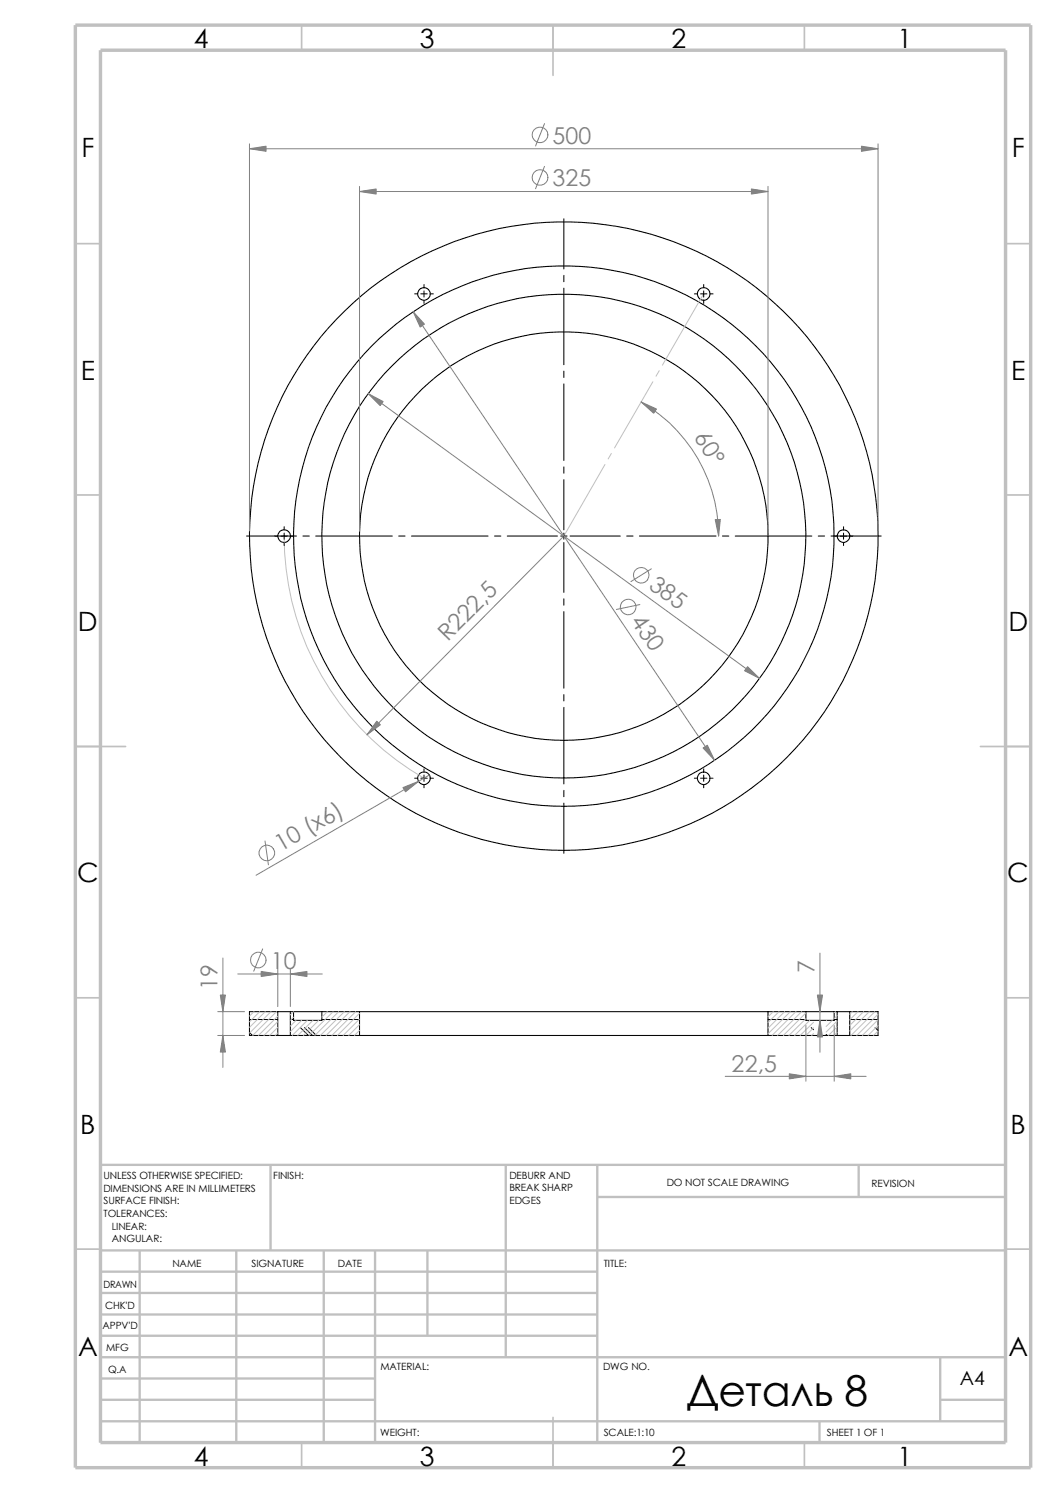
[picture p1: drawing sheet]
<svg xmlns="http://www.w3.org/2000/svg" width="210mm" height="297mm" viewBox="0 0 210 297" stroke-linecap="round" stroke-linejoin="round" font-family="sans-serif">
<g fill="none" stroke="#c0c0c0" stroke-width=".34">
<path d="M60 5v5M110 5v10M160 5v5M15 48.5h5M200 48.5h5M15 98.5h5M200 98.5h5M15 148.5h10M195 148.5h10M15 198.5h5M200 198.5h5M15 248.5h5"/>
<path d="M200 248.5h5M60 287v5M110 282v10M160 287v5"/>
</g>
<g fill="none" stroke="#c0c0c0" stroke-width=".47">
<path d="M53.8 231.7v17.1M100.6 231.7v38.3M118.8 238.1h81.2M118.8 231.7v55.3M170.8 231.7v6.4M200 231.7h-180v55.3M20 253h98.8M20 257.2h98.8M20 248.8h180M27.8 248.8v38.2M47 248.8v38.2M64.4 248.8v38.2"/>
<path d="M74.6 248.8v38.2M85 248.8v16.9M20 278.5h54.6M20 270h180M20 274.2h54.6M20 261.5h98.8M20 265.7h98.8M187 270v12.7M187 278.5h13M20 282.7h180M163 282.7v4.3"/>
</g>
<path d="M15 5h190v287h-190zM20 10h180v277h-180z" fill="none" stroke="#c0c0c0" stroke-width=".68" stroke-linecap="butt"/>
<g fill="none" stroke="#000" stroke-width=".21">
<path d="M55.2 201.3h-5.6v4.7h5.6M55.2 201.3v4.7M55.2 206h2.5M55.2 201.3h2.5M57.7 206h13.8M57.7 201.3h.7M57.7 201.3v4.7M58.4 201.3v1.7h5.6v-1.7M58.4 201.3h5.6M64 201.3h7.5M71.5 201.3v4.7M71.5 206h81.2"/>
<path d="M71.5 201.3h81.2M152.7 201.3v4.7M152.7 206h13.8M152.7 201.3h7.6M160.3 201.3h5.6M160.3 201.3v1.7h5.6v-1.7M165.9 201.3h.6M166.5 206h2.5M166.5 201.3h2.5M166.5 201.3v4.7M169 201.3h5.6v4.7h-5.6M169 201.3v4.7"/>
<circle cx="84.3" cy="58.5" r="1.24"/>
<circle cx="139.9" cy="58.5" r="1.26"/>
<circle cx="56.5" cy="106.7" r="1.26"/>
<circle cx="112.1" cy="106.6" r="48.1"/>
<circle cx="112.1" cy="106.7" r="53.7"/>
<circle cx="112.1" cy="106.6" r="40.6"/>
<circle cx="112.2" cy="106.7" r="62.5"/>
<circle cx="167.8" cy="106.7" r="1.24"/>
<circle cx="84.3" cy="154.8" r="1.26"/>
<circle cx="140" cy="154.8" r="1.24"/>
</g>
<g fill="none" stroke="#000" stroke-width=".2">
<path d="M82.5 58.5h.6M83.7 58.5h1.3M84.3 56.6v.6M84.3 57.9v1.2M84.3 59.7v.7M85.6 58.5h.6M112.1 43.5v10M112.1 54.8v1.2M112.1 57.3v15.3M138.1 58.5h.6M139.3 58.5h1.3M140 56.6v.6"/>
<path d="M140 57.9v1.2M140 59.7v.7M141.2 58.5h.6M112.1 73.8v1.3M112.1 76.4v15.2M112.1 92.9v1.2M112.1 95.4v10M49 106.6h10M56.5 104.8v.6M56.5 106v1.3M56.5 107.9v.6M60.2 106.6h1.3"/>
<path d="M62.8 106.6h15.2M79.3 106.6h1.3M81.8 106.6h15.3M98.3 106.6h1.3M100.9 106.6h10M111.5 106.6h1.3M112.1 106v1.3M112.1 107.9v10M112.1 119.1v1.3M113.4 106.6h10M124.6 106.6h1.3M127.2 106.6h15.2"/>
<path d="M143.7 106.6h1.2M146.2 106.6h15.3M162.7 106.6h1.3M165.3 106.6h10M167.8 104.8v.6M167.8 106v1.3M167.8 107.9v.6M112.1 121.7v15.2M112.1 138.2v1.2M82.5 154.8h.6M83.7 154.8h1.3M84.3 153v.6"/>
<path d="M84.3 154.2v1.2M84.3 156.1v.6M85.6 154.8h.6M112.1 140.7v15.3M112.1 157.2v1.3M112.1 159.8v10M138.1 154.8h.6M139.3 154.8h1.3M140 153v.6M140 154.2v1.2M140 156.1v.6M141.2 154.8h.6"/>
<path d="M49.6 202.8h5.6M49.6 205.4l.6 .6M57.7 202.8h.7M59.7 204.4l1.6 1.6M60.5 204.4l1.6 1.6M61.3 204.4l1.6 1.6M64 202.8h7.5M152.7 202.8h7.6M161.3 204.4l.5 .5M164.3 205.8l.2 .2M165.9 202.8h.6M169 202.8h5.6"/>
<path d="M174 204.4l.6 .6"/>
</g>
<g fill="none" stroke="#c0c0c0" stroke-width=".2">
<path d="M140 58.5l-8.3 14.1M129.8 75.9l-7.6 13.2M131.1 73.7l-.6 1.1M120.3 92.4l-8.2 14.2M121.6 90.2l-.7 1.1M56.5 106.6a55.6 55.6 0 0 0 27.8 48.2M50.5 201.3l-.9 .8M51.6 201.3l-2 2M52.7 201.3l-3.1 3.1M53.9 201.3l-4.3 4.2M55 201.3l-4.8 4.7M55.2 202.1l-3.8 3.9"/>
<path d="M55.2 203.2l-2.7 2.8M55.2 204.4l-1.6 1.6M55.2 205.5l-.5 .5M58.4 201.3l-.7 .6M58.4 202.4l-.7 .6M58.9 203l-1.2 1.1M60 203l-2.3 2.2M61.1 203l-3 3M62.2 203l-3 3M63.4 203l-3 3M65.1 201.3l-1.1 1.1M66.3 201.3l-4.8 4.7"/>
<path d="M67.4 201.3l-4.8 4.7M68.5 201.3l-4.8 4.7M69.6 201.3l-4.7 4.7M70.7 201.3l-4.7 4.7M71.5 201.6l-4.4 4.4M71.5 202.7l-3.3 3.3M71.5 203.8l-2.2 2.2M71.5 205l-1 1M153.8 201.3l-1.1 1M154.9 201.3l-2.2 2.1M156 201.3l-3.3 3.3M157.2 201.3l-4.5 4.4"/>
<path d="M158.3 201.3l-4.8 4.7M159.4 201.3l-4.8 4.7M160.3 201.5l-4.5 4.5M160.3 202.6l-3.4 3.4M161 203l-3 3M161.8 203.4l-2.7 2.6M161.8 205.6l-.4 .4M161.8 204.5l-1.5 1.5M164.4 203l-.1 .1M165.5 203l-1.2 1.2M166.2 201.3l-.3 .2M166.5 202l-.6 .6"/>
<path d="M166.5 203.1l-2.2 2.2M166.5 204.3l-1.7 1.7M166.5 205.4l-.6 .6M169.5 201.3l-.5 .5M170.6 201.3l-1.6 1.6M171.7 201.3l-2.7 2.7M172.9 201.3l-3.9 3.8M174 201.3l-4.8 4.7M174.6 201.8l-4.2 4.2M174.6 202.9l-3.1 3.1M174.6 204l-2 2M174.6 205.1l-.9 .9"/>
</g>
<g fill="none" stroke="#808080" stroke-width=".2">
<path d="M49.6 28.6v77.1M49.6 29.6h125M71.5 38.1h81.2M71.5 37.1v68.6M108.3 33.1l-1.8 4.4M108.3 24.6l-1.8 4.4M152.7 37.1v68.6M174.6 28.6v77.1M73.2 78.3l77.8 56.7M82.2 62l59.9 89.3M127.5 80a30.8 30.8 0 0 1 15.4 26.6M112.1 106.6l-39.1 39.6"/>
<path d="M129.5 113.2l-4 2.5M127.3 120.3l-4.7 .9M85.4 154.2l-34.5 19.9M52.7 167.3l.7 4.7M44.3 190.6v21.7M47.3 193.8h16.8M52.2 188.8l-1.7 4.4M55.2 192.8v7.4M57.7 192.8v7.4M163.1 189.6v19.7M43.3 201.3h5.3M43.3 206h5.3"/>
<path d="M144.2 214.1h28.1M160.3 204v11.1M165.9 204v11.1"/>
<circle cx="107.4" cy="35.3" r="1.56"/>
<circle cx="107.4" cy="26.8" r="1.56"/>
<circle cx="127.5" cy="114.4" r="1.55"/>
<circle cx="124.9" cy="120.8" r="1.57"/>
<circle cx="53.1" cy="169.7" r="1.55"/>
<circle cx="51.4" cy="191" r="1.55"/>
</g>
<g fill="#808080" stroke="#808080" stroke-width=".2">
<path d="M74.9 143.5l.7 .7-2.6 2z"/>
<path d="M142.2 103.4l1.1-.1-.4 3.3z"/>
<path d="M127.5 80l3.1 1.4-.6 .8z"/>
<path d="M149.4 37.6l3.3 .5-3.3 .5z"/>
<path d="M49.6 29.6l3.3-.5v1z"/>
<path d="M71.5 38.1l3.3-.5v1z"/>
<path d="M73.2 78.3l3 1.6-.6 .8z"/>
<path d="M139.8 148.8l.9-.5 1.4 3z"/>
<path d="M148.7 132.6l2.3 2.4-2.9-1.6z"/>
<path d="M171.3 29.1l3.3 .5-3.3 .5z"/>
<path d="M82.2 62l2.2 2.5-.8 .6z"/>
<path d="M80.1 156.7l3.1-1.3-2.6 2.1z"/>
<path d="M43.8 198h1l-.5 3.3z"/>
<path d="M44.3 206l.5 3.3h-1z"/>
<path d="M51.9 193.3l3.3 .5-3.3 .5z"/>
<path d="M57.7 193.8l3.3-.5v1z"/>
<path d="M163.1 203l.5 3.3h-1z"/>
<path d="M162.6 198h1l-.5 3.3z"/>
<path d="M165.9 214.1l3.3-.5v1z"/>
<path d="M157 213.6l3.3 .5-3.3 .5z"/>
</g>
<text font-size="8.5" x="136.6" y="279.7">Деталь 8</text>
<g font-size="5.3">
<text x="38.5" y="9.6">4</text>
<text x="83.5" y="9.6">3</text>
<text x="133.5" y="9.6">2</text>
<text x="178.5" y="9.6">1</text>
<text x="16.2" y="31.3">F</text>
<text x="201.2" y="31.3">F</text>
<text x="16" y="75.6">E</text>
<text x="201.1" y="75.6">E</text>
<text x="15.5" y="125.6">D</text>
<text x="200.6" y="125.6">D</text>
<text x="15.3" y="175.6">C</text>
<text x="200.3" y="175.6">C</text>
<text x="16" y="225.6">B</text>
<text x="201" y="225.6">B</text>
<text x="15.5" y="269.8">A</text>
<text x="200.5" y="269.8">A</text>
<text x="38.5" y="291.6">4</text>
<text x="83.5" y="291.6">3</text>
<text x="133.5" y="291.6">2</text>
<text x="178.5" y="291.6">1</text>
</g>
<g font-size="4.6" fill="#808080">
<text x="109.9" y="28.6">500</text>
<text x="109.9" y="37.1">325</text>
<text x="137.9" y="86.9" transform="rotate(59 137.9 86.9)">60°</text>
<text x="128.8" y="116.9" transform="rotate(36 128.8 116.9)">385</text>
<text x="125.3" y="123.5" transform="rotate(56 125.3 123.5)">430</text>
<text x="89" y="127.8" transform="rotate(-45 89 127.8)">R222,5</text>
<text x="55.8" y="169.5" transform="rotate(-30 55.8 169.5)">10 (x6)</text>
<text x="43.2" y="197" transform="rotate(-90 43.2 197)">19</text>
<text x="53.8" y="192.8">10</text>
<text x="162" y="193.5" transform="rotate(-90 162 193.5)">7</text>
<text x="145.5" y="213.2">22,5</text>
</g>
<text font-size="3.9" x="190.9" y="275.5">A4</text>
<g font-size="2">
<text x="20.6" y="234.6">UNLESS OTHERWISE SPECIFIED:</text>
<text x="20.6" y="237.1">DIMENSIONS ARE IN MILLIMETERS</text>
<text x="20.6" y="239.6">SURFACE FINISH:</text>
<text x="54.4" y="234.6">FINISH:</text>
<text x="101.3" y="239.5">EDGES</text>
<text x="101.3" y="234.5">DEBURR AND</text>
<text x="101.3" y="237">BREAK SHARP</text>
<text x="132.6" y="236">DO NOT SCALE DRAWING</text>
<text x="173.3" y="236.2">REVISION</text>
<text x="20.6" y="242.1">TOLERANCES:</text>
<text x="22.2" y="244.6">LINEAR:</text>
<text x="22.2" y="247.1">ANGULAR:</text>
<text x="50" y="252">SIGNATURE</text>
<text x="67.2" y="252">DATE</text>
<text x="120.1" y="252">TITLE:</text>
<text x="20.6" y="256.2">DRAWN</text>
<text x="34.3" y="252.1">NAME</text>
<text x="20.9" y="260.4">CHK'D</text>
<text x="20.4" y="264.5">APPV'D</text>
<text x="21.1" y="268.8">MFG</text>
<text x="21.5" y="273.1">Q.A</text>
<text x="75.6" y="272.5">MATERIAL:</text>
<text x="119.9" y="272.5">DWG NO.</text>
<text x="75.6" y="285.6">WEIGHT:</text>
<text x="120.1" y="285.6">SCALE:1:10</text>
<text x="164.5" y="285.6">SHEET 1 OF 1</text>
</g>
</svg>
